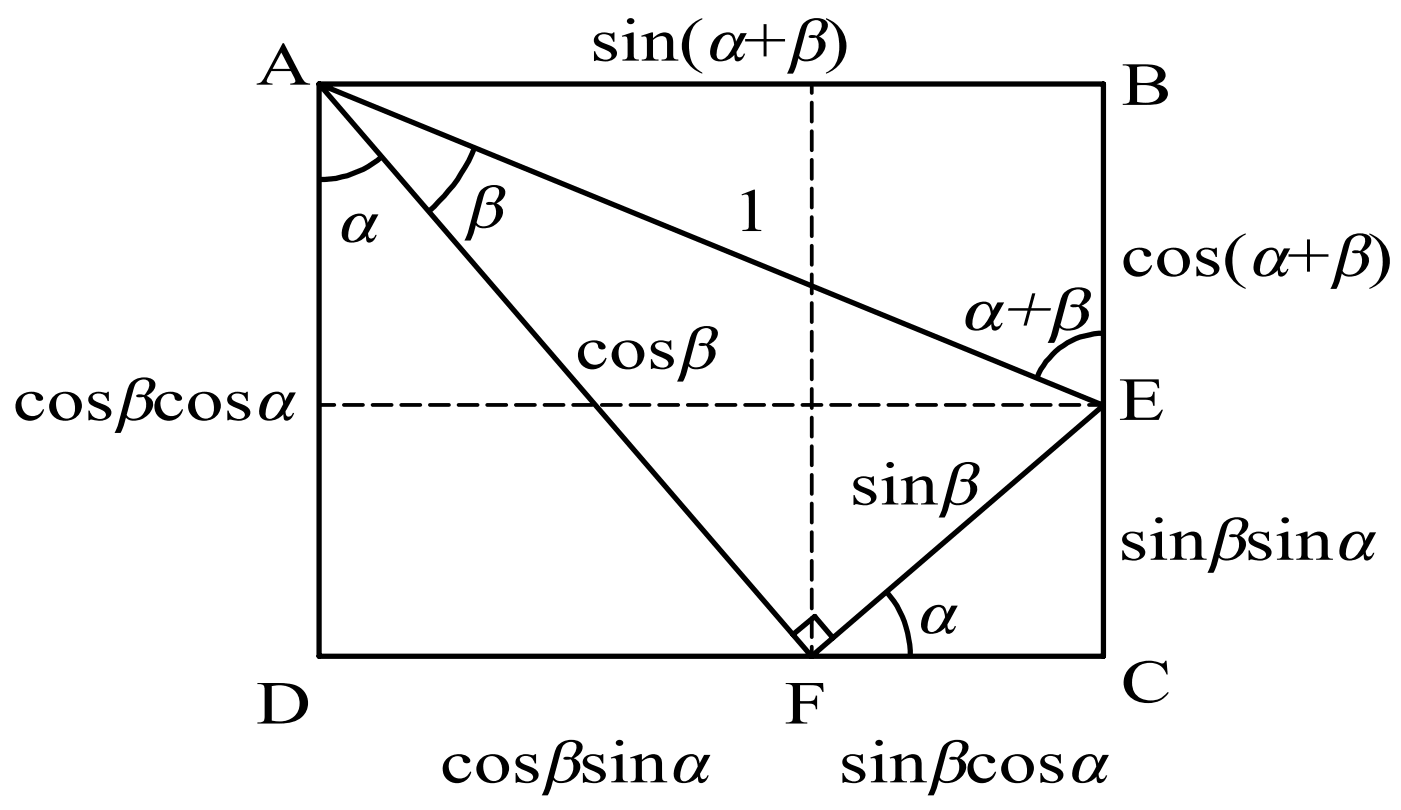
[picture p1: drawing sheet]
<svg xmlns="http://www.w3.org/2000/svg" width="93mm" height="54mm" viewBox="0 0 93 54" stroke-linecap="round" stroke-linejoin="round" font-family="sans-serif">
<path d="M21.2 5.6l52.2 21.4-19.5 16.7zM21.2 5.6h52.2v38.1h-52.2zM25.4 10.4a6.4 6.4 0 0 1-4.2 1.5M31.5 9.8a10.8 10.8 0 0 1-3 4.3M58.9 39.3a6.3 6.3 0 0 1 1.6 4.4M73.4 22.2a4.8 4.8 0 0 0-4.5 2.9M52.7 42.2l1.5-1.2 1.2 1.4" fill="none" stroke="#000" stroke-width=".35"/>
<path d="M73.4 26.9h-52.2" fill="none" stroke="#000" stroke-width=".25" stroke-dasharray="1.3 .6" stroke-dashoffset=".3"/>
<path d="M54 43.6v-38" fill="none" stroke="#000" stroke-width=".25" stroke-dasharray="1.3 .6" stroke-dashoffset=".7"/>
<g font-size="4.2">
<text x="22.3" y="16.1">α</text>
<text x="30.8" y="15.1">β</text>
<text x="63.8" y="21.9">α+β</text>
<text x="60.8" y="42.1">α</text>
</g>
<g font-size="4.1">
<text x="17" y="5.6">A</text>
<text x="39.2" y="4">sin(α+β)</text>
<text x="74.6" y="7">B</text>
<text x="48.7" y="15.4">1</text>
<text x="74.5" y="18.4">cos(α+β)</text>
<text x=".9" y="27.9">cosβcosα</text>
<text x="38.2" y="24.5">cosβ</text>
<text x="74.3" y="27.9">E</text>
<text x="56.5" y="33.6">sinβ</text>
<text x="74.3" y="37.2">sinβsinα</text>
<text x="74.5" y="46.7">C</text>
<text x="17" y="48.1">D</text>
<text x="29.3" y="52">cosβsinα</text>
<text x="52.2" y="48.1">F</text>
<text x="55.7" y="52">sinβcosα</text>
</g>
</svg>
